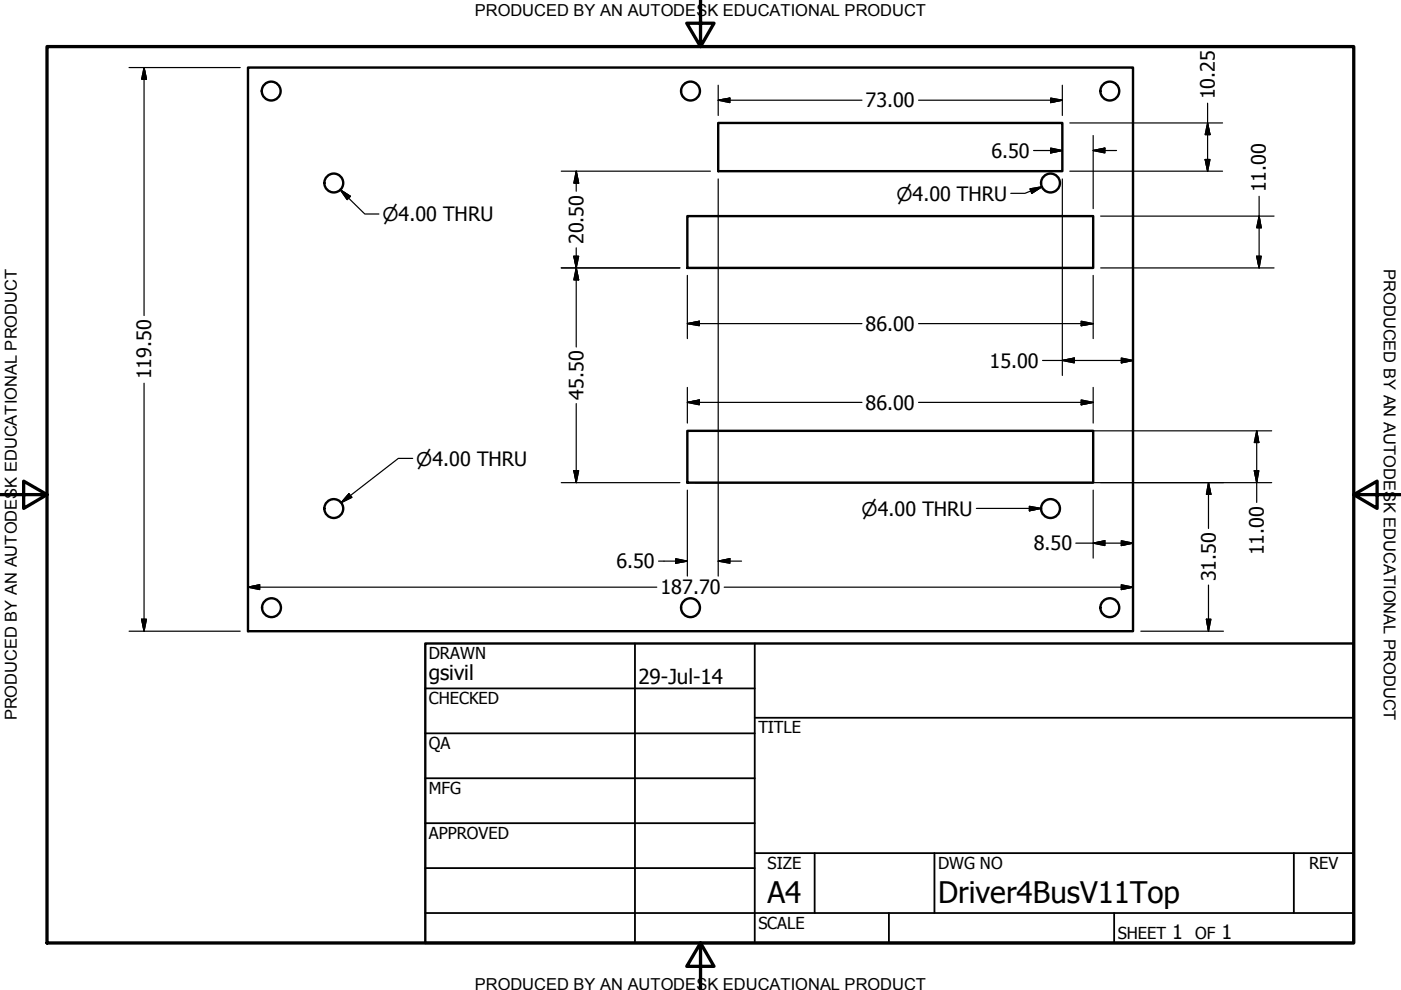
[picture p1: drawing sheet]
<svg xmlns="http://www.w3.org/2000/svg" width="297mm" height="210mm" viewBox="0 0 297 210" stroke-linecap="round" stroke-linejoin="round" font-family="sans-serif">
<!-- layer: Visible (ANSI) -->
<g fill="none" stroke="#000" stroke-width=".51">
<path d="M52.6 14.3h187.6v119.5h-187.6zM152.3 26.1h72.9v10.2h-72.9zM145.7 45.8h86.1v11h-86.1zM145.7 91.3h86.1v11h-86.1z"/>
<circle cx="57.5" cy="19.3" r="2"/>
<circle cx="146.4" cy="19.3" r="2"/>
<circle cx="235.3" cy="19.3" r="2"/>
<circle cx="70.8" cy="38.8" r="2"/>
<circle cx="222.7" cy="38.8" r="2"/>
<circle cx="70.8" cy="107.8" r="2"/>
<circle cx="222.7" cy="107.8" r="2"/>
<circle cx="57.6" cy="128.8" r="2"/>
<circle cx="146.4" cy="128.8" r="2"/>
<circle cx="235.3" cy="128.8" r="2"/>
</g>
<!-- layer: Border (ANSI) -->
<path d="M148.5 -.1v10l-2.9-5h5.8l-2.9 5M10 9.9h277v190h-277zM0 104.9h10l-5-2.9v5.8l5-2.9M287 104.9l5 2.9v-5.8l-5 2.9h10M148.5 199.9l2.9 5h-5.8l2.9-5v10" fill="none" stroke="#000" stroke-width=".7"/>
<!-- layer: Title (ANSI) -->
<g fill="none" stroke="#000" stroke-width=".38">
<path d="M134.6 136.4v63.5M160 136.4v63.5M90.2 146h69.8M90.2 155.5h69.8M160 152.2h127M90.2 165h69.8M90.2 174.5h69.8M90.2 193.6h196.8M90.2 184.1h69.8M160 180.9h127M172.7 180.9v12.7M188.5 193.6v6.3"/>
<path d="M198.1 180.9v12.7M236.2 193.6v6.3M274.3 180.9v12.7"/>
</g>
<path d="M90.2 136.4h196.8v63.5h-196.8z" fill="none" stroke="#000" stroke-width=".51"/>
<!-- layer: Dimension (ANSI) -->
<g fill="none" stroke="#000" stroke-width=".25">
<path d="M27.4 14.3h23.5M30.5 14.3l.6 2.5h-1.1zM30.5 14.3v52.6M152.3 18.1v6.4M225.2 18.1v6.4M119 36.3h31.6M122.2 36.3l.5 2.5h-1zM122.2 36.3v4.2M152.3 21.2l2.4-.4v1zM152.3 21.2h30.5M152.3 37.9v84.2M194.8 21.2h30.4"/>
<path d="M219.1 31.9h6.1M222.8 20.8l2.4 .4-2.4 .6zM222.8 31.4l2.4 .5-2.4 .5zM225.2 37.9v41.7M226.8 36.3h32.4M226.8 26.1h32.4M231.8 31.9l2.5-.5v1zM231.8 28.7v15.5M231.8 31.9h4.9M255.5 33.8h1l-.5 2.5zM256 26.1l.5 2.4h-1zM256 21.9v14.4"/>
<path d="M119 56.8h25.1M121.7 54.3h1l-.5 2.5zM122.2 56.8l.5 2.5h-1zM122.2 52.5v21.1M145.7 58.4v13.4M231.8 58.4v13.4M233.4 56.8h36.7M233.4 45.8h36.7M266.4 54.3h1l-.4 2.5zM267 45.8l.4 2.5h-1zM267 41.6v15.2M145.7 68.6l2.6-.5v1z"/>
<path d="M145.7 68.6h37.1M194.8 68.6h37M221 76.4h19.2M225.2 76.4l2.6-.5v1zM229.2 68.1l2.6 .5-2.6 .5zM237.7 75.9l2.5 .5-2.5 .5zM30.5 81.3v52.5M121.7 99.8h1l-.5 2.5zM122.2 85.6v16.7M145.7 85.3l2.6-.5v1zM145.7 82.1v7.6M145.7 85.3h37.1"/>
<path d="M147.3 91.3h122.3M194.8 85.3h37M229.2 84.8l2.6 .5-2.6 .5zM231.8 82.1v7.6M265.9 99.8h1l-.5 2.5zM266.4 91.3l.5 2.5h-1zM266.4 91.3v15.2M119 102.3h25.1M139.6 119h6.1M143.3 118.5l2.4 .5-2.4 .4zM145.7 103.9v18.2M147.3 102.3h122.3"/>
<path d="M152.3 119l2.4-.5v.9zM152.3 119h4.9M228.1 115.2h12.1M231.8 115.2l2.5-.5v1zM231.8 103.9v14.4M237.7 114.7l2.5 .5-2.5 .5zM256.2 102.3l.5 2.5h-.9zM256.2 102.3v9.7M27.4 133.8h23.5M30 131.3h1.1l-.6 2.5zM52.6 124.5l2.5-.5v1zM52.6 124.5h86.7"/>
<path d="M153.5 124.5h86.7M237.7 124l2.5 .5-2.5 .5zM241.9 133.8h17.5M255.8 131.3h.9l-.5 2.5zM256.2 124.1v9.7"/>
</g>
<g fill="#000" stroke="#000" stroke-width=".25">
<path d="M30.5 14.3l.6 2.5zM30.5 14.3l.6 2.5h-1.1zM122.2 36.3l.5 2.5zM122.2 36.3l.5 2.5h-1zM152.3 21.2l2.4-.4zM152.3 21.2l2.4-.4v1zM222.8 21.8l2.4-.6zM222.8 20.8l2.4 .4-2.4 .6zM222.8 32.4l2.4-.5zM222.8 31.4l2.4 .5-2.4 .5zM231.8 31.9l2.5-.5zM231.8 31.9l2.5-.5v1z"/>
<path d="M255.5 33.8l.5 2.5zM255.5 33.8h1l-.5 2.5zM256 26.1l.5 2.4zM256 26.1l.5 2.4h-1zM121.7 54.3l.5 2.5zM121.7 54.3h1l-.5 2.5zM122.2 56.8l.5 2.5zM122.2 56.8l.5 2.5h-1zM266.4 54.3l.6 2.5zM266.4 54.3h1l-.4 2.5zM267 45.8l.4 2.5zM267 45.8l.4 2.5h-1z"/>
<path d="M145.7 68.6l2.6-.5zM145.7 68.6l2.6-.5v1zM225.2 76.4l2.6-.5zM225.2 76.4l2.6-.5v1zM229.2 69.1l2.6-.5zM229.2 68.1l2.6 .5-2.6 .5zM237.7 76.9l2.5-.5zM237.7 75.9l2.5 .5-2.5 .5zM121.7 99.8l.5 2.5zM121.7 99.8h1l-.5 2.5zM145.7 85.3l2.6-.5zM145.7 85.3l2.6-.5v1z"/>
<path d="M229.2 85.8l2.6-.5zM229.2 84.8l2.6 .5-2.6 .5zM265.9 99.8l.5 2.5zM265.9 99.8h1l-.5 2.5zM266.4 91.3l.5 2.5zM266.4 91.3l.5 2.5h-1zM143.3 119.4l2.4-.4zM143.3 118.5l2.4 .5-2.4 .4zM152.3 119l2.4-.5zM152.3 119l2.4-.5v.9zM231.8 115.2l2.5-.5zM231.8 115.2l2.5-.5v1z"/>
<path d="M237.7 115.7l2.5-.5zM237.7 114.7l2.5 .5-2.5 .5zM256.2 102.3l.5 2.5zM256.2 102.3l.5 2.5h-.9zM30 131.3l.5 2.5zM30 131.3h1.1l-.6 2.5zM52.6 124.5l2.5-.5zM52.6 124.5l2.5-.5v1zM237.7 125l2.5-.5zM237.7 124l2.5 .5-2.5 .5zM255.8 131.3l.4 2.5zM255.8 131.3h.9l-.5 2.5z"/>
</g>
<!-- layer: Symbol (ANSI) -->
<path d="M220.9 39.6l-3.6 1.4h-3M72.1 40.2l2.2 1.4-.7 .7zM72.1 40.2l5.2 5.2h3M218.4 40l2.5-.4-2.1 1.4zM87.5 97.2h-3l-12.2 9.4M74 104.7l.6 .7-2.3 1.2zM207 107.8h13.7M218.2 107.4l2.5 .4-2.5 .5z" fill="none" stroke="#000" stroke-width=".25"/>
<path d="M72.1 40.2l2.2 1.4zM72.1 40.2l2.2 1.4-.7 .7zM218.8 41l2.1-1.4zM218.4 40l2.5-.4-2.1 1.4zM74 104.7l-1.7 1.9zM74 104.7l.6 .7-2.3 1.2zM218.2 108.3l2.5-.5zM218.2 107.4l2.5 .4-2.5 .5z" fill="#000" stroke="#000" stroke-width=".25"/>
<g font-size="6.3">
<text x="162.8" y="191.4">A4</text>
<text x="198.9" y="191.6">Driver4BusV11Top</text>
</g>
<g font-size="4.4">
<text x="90.9" y="144.2">gsivil</text>
<text x="135.4" y="145.1">29-Jul-14</text>
</g>
<g font-size="4.2">
<text x="183.5" y="22.8">73.00</text>
<text x="257.6" y="21.1" transform="rotate(-90 257.6 21.1)">10.25</text>
<text x="210.2" y="33.4">6.50</text>
<text x="268.4" y="40.8" transform="rotate(-90 268.4 40.8)">11.00</text>
<text x="123.7" y="51.8" transform="rotate(-90 123.7 51.8)">20.50</text>
<text x="183.5" y="70.1">86.00</text>
<text x="209.8" y="77.9">15.00</text>
<text x="32.1" y="80.4" transform="rotate(-90 32.1 80.4)">119.50</text>
<text x="123.7" y="84.8" transform="rotate(-90 123.7 84.8)">45.50</text>
<text x="183.5" y="86.8">86.00</text>
<text x="219.2" y="116.7">8.50</text>
<text x="268" y="117.8" transform="rotate(-90 268 117.8)">11.00</text>
<text x="130.7" y="120.5">6.50</text>
<text x="257.7" y="123.3" transform="rotate(-90 257.7 123.3)">31.50</text>
<text x="140" y="126">187.70</text>
<text x="248.5" y="199.1">1</text>
<text x="259" y="199.1">1</text>
</g>
<g font-size="4">
<text x="81.1" y="46.9">⌀4.00 THRU</text>
<text x="190.1" y="42.5">⌀4.00 THRU</text>
<text x="88.3" y="98.7">⌀4.00 THRU</text>
<text x="182.7" y="109.3">⌀4.00 THRU</text>
</g>
<g font-size="3.5">
<text x="100.6" y="3.5">PRODUCED BY AN AUTODESK EDUCATIONAL PRODUCT</text>
<text x="293.4" y="57.1" transform="rotate(90 293.4 57.1)">PRODUCED BY AN AUTODESK EDUCATIONAL PRODUCT</text>
<text x="90.9" y="139.7">DRAWN</text>
<text x="90.9" y="149.3">CHECKED</text>
<text x="3.6" y="152.8" transform="rotate(-90 3.6 152.8)">PRODUCED BY AN AUTODESK EDUCATIONAL PRODUCT</text>
<text x="160.8" y="155.5">TITLE</text>
<text x="90.9" y="158.8">QA</text>
<text x="90.9" y="168.3">MFG</text>
<text x="90.9" y="177.8">APPROVED</text>
<text x="162.8" y="184.2">SIZE</text>
<text x="198.9" y="184.2">DWG NO</text>
<text x="277.6" y="184.2">REV</text>
<text x="160.8" y="196.9">SCALE</text>
<text x="237" y="199.1">SHEET</text>
<text x="253.4" y="199.1">OF</text>
<text x="100.6" y="209.9">PRODUCED BY AN AUTODESK EDUCATIONAL PRODUCT</text>
</g>
</svg>
